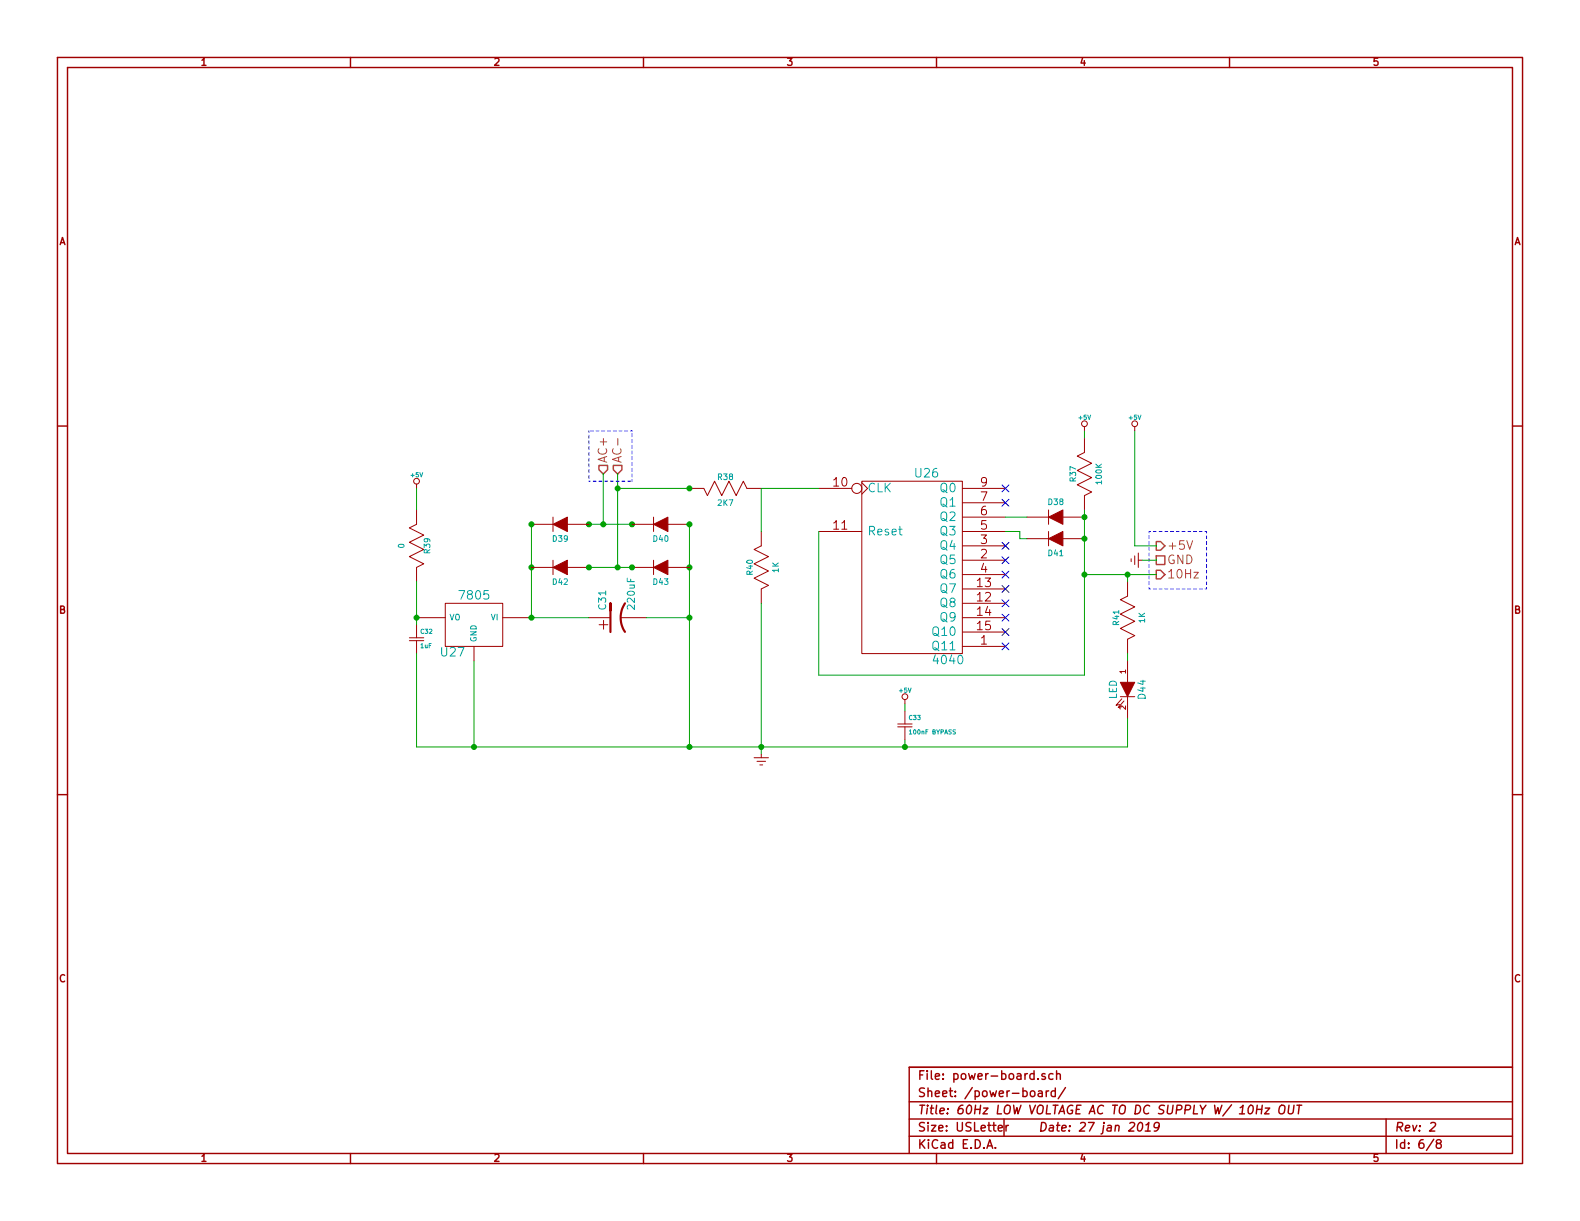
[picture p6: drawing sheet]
EESchema Schematic File Version 2
LIBS:power
LIBS:device
LIBS:transistors
LIBS:conn
LIBS:linear
LIBS:regul
LIBS:74xx
LIBS:cmos4000
LIBS:adc-dac
LIBS:memory
LIBS:xilinx
LIBS:special
LIBS:microcontrollers
LIBS:dsp
LIBS:microchip
LIBS:analog_switches
LIBS:motorola
LIBS:texas
LIBS:intel
LIBS:audio
LIBS:interface
LIBS:digital-audio
LIBS:philips
LIBS:display
LIBS:cypress
LIBS:siliconi
LIBS:opto
LIBS:atmel
LIBS:contrib
LIBS:valves
LIBS:kicad-custom-parts
LIBS:logic-clock-cache
EELAYER 27 0
EELAYER END
$Descr USLetter 11000 8500
encoding utf-8
Sheet 6 8
Title "60Hz LOW VOLTAGE AC TO DC SUPPLY W/ 10Hz OUT"
Date "27 jan 2019"
Rev "2"
Comp ""
Comment1 ""
Comment2 ""
Comment3 ""
Comment4 ""
$EndDescr
Text HLabel 4200 3300 1    60   Input ~ 0
AC+
Text HLabel 4300 3300 1    60   Input ~ 0
AC-
Connection ~ 4100 3650
Connection ~ 4400 3650
Wire Wire Line
	4200 3300 4200 3650
Wire Wire Line
	4100 3650 4400 3650
Connection ~ 4200 3650
Wire Wire Line
	4100 3950 4400 3950
Wire Wire Line
	4300 3300 4300 3950
Connection ~ 4300 3950
Wire Wire Line
	4800 5200 4800 3650
Connection ~ 4800 3950
Wire Wire Line
	3700 3650 3700 4300
$Comp
L CP1 C31
U 1 1
P 4300 4300
F 0 "C31" H 4350 4400 50  0000 L CNN
F 1 "220uF" H 4350 4200 50  0000 L CNN
F 2 "~" H 4300 4300 60  0000 C CNN
F 3 "~" H 4300 4300 60  0000 C CNN
	1    4300 4300
	0    -1   -1   0   
$EndComp
Wire Wire Line
	4500 4300 4800 4300
Connection ~ 4800 4300
Wire Wire Line
	3700 4300 4100 4300
Connection ~ 3700 3950
$Comp
L 7805 U27
U 1 1
P 3300 4350
F 0 "U27" H 3450 4154 60  0000 C CNN
F 1 "7805" H 3300 4550 60  0000 C CNN
F 2 "" H 3300 4350 60  0000 C CNN
F 3 "" H 3300 4350 60  0000 C CNN
	1    3300 4350
	-1   0    0    -1  
$EndComp
Connection ~ 3700 4300
Wire Wire Line
	3300 4600 3300 5200
$Comp
L CSMALL C32
U 1 1
P 2900 4450
F 0 "C32" H 2925 4500 30  0000 L CNN
F 1 "1uF" H 2925 4400 30  0000 L CNN
F 2 "~" H 2900 4450 60  0000 C CNN
F 3 "~" H 2900 4450 60  0000 C CNN
	1    2900 4450
	1    0    0    -1  
$EndComp
Wire Wire Line
	2900 4550 2900 5200
$Comp
L +5V #PWR0148
U 1 1
P 2900 3400
F 0 "#PWR0148" H 2900 3490 20  0001 C CNN
F 1 "+5V" H 2900 3490 30  0000 C CNN
F 2 "" H 2900 3400 60  0000 C CNN
F 3 "" H 2900 3400 60  0000 C CNN
	1    2900 3400
	1    0    0    -1  
$EndComp
Wire Notes Line
	4100 3000 4100 3350
Wire Notes Line
	4100 3350 4400 3350
Wire Notes Line
	4400 3350 4400 3000
Wire Notes Line
	4400 3000 4100 3000
$Comp
L 4040 U26
U 1 1
P 6350 3950
F 0 "U26" H 6450 4600 60  0000 C CNN
F 1 "4040" H 6600 3300 60  0000 C CNN
F 2 "" H 6350 3950 60  0000 C CNN
F 3 "" H 6350 3950 60  0000 C CNN
	1    6350 3950
	1    0    0    -1  
$EndComp
Wire Wire Line
	4800 3400 4300 3400
Connection ~ 4300 3400
$Comp
L USR R38
U 1 1
P 5050 3400
F 0 "R38" V 5130 3400 40  0000 C CNN
F 1 "2K7" V 4950 3400 40  0000 C CNN
F 2 "~" V 4980 3400 30  0000 C CNN
F 3 "~" H 5050 3400 30  0000 C CNN
	1    5050 3400
	0    -1   -1   0   
$EndComp
Connection ~ 4800 3400
$Comp
L USR R40
U 1 1
P 5300 3950
F 0 "R40" V 5380 3950 40  0000 C CNN
F 1 "1K" V 5200 3950 40  0000 C CNN
F 2 "~" V 5230 3950 30  0000 C CNN
F 3 "~" H 5300 3950 30  0000 C CNN
	1    5300 3950
	-1   0    0    1   
$EndComp
Wire Wire Line
	5300 3400 5300 3700
Wire Wire Line
	5300 4200 5300 5250
Wire Wire Line
	5300 3400 5700 3400
$Comp
L CSMALL C33
U 1 1
P 6300 5050
F 0 "C33" H 6325 5100 30  0000 L CNN
F 1 "100nF BYPASS" H 6325 5000 30  0000 L CNN
F 2 "~" H 6300 5050 60  0000 C CNN
F 3 "~" H 6300 5050 60  0000 C CNN
	1    6300 5050
	1    0    0    -1  
$EndComp
$Comp
L +5V #PWR0149
U 1 1
P 6300 4900
F 0 "#PWR0149" H 6300 4990 20  0001 C CNN
F 1 "+5V" H 6300 4990 30  0000 C CNN
F 2 "" H 6300 4900 60  0000 C CNN
F 3 "" H 6300 4900 60  0000 C CNN
	1    6300 4900
	1    0    0    -1  
$EndComp
Wire Wire Line
	6300 4950 6300 4900
Wire Wire Line
	6300 5200 6300 5150
NoConn ~ 7000 3400
NoConn ~ 7000 3500
NoConn ~ 7000 3800
NoConn ~ 7000 3900
NoConn ~ 7000 4000
NoConn ~ 7000 4100
NoConn ~ 7000 4200
NoConn ~ 7000 4300
NoConn ~ 7000 4400
NoConn ~ 7000 4500
$Comp
L DIODE D38
U 1 1
P 7350 3600
F 0 "D38" H 7350 3700 40  0000 C CNN
F 1 "DIODE" H 7350 3500 40  0001 C CNN
F 2 "~" H 7350 3600 60  0000 C CNN
F 3 "~" H 7350 3600 60  0000 C CNN
	1    7350 3600
	-1   0    0    -1  
$EndComp
$Comp
L DIODE D41
U 1 1
P 7350 3750
F 0 "D41" H 7350 3850 40  0000 C CNN
F 1 "DIODE" H 7350 3650 40  0001 C CNN
F 2 "~" H 7350 3750 60  0000 C CNN
F 3 "~" H 7350 3750 60  0000 C CNN
	1    7350 3750
	-1   0    0    1   
$EndComp
Wire Wire Line
	7000 3600 7150 3600
Wire Wire Line
	7000 3700 7100 3700
Wire Wire Line
	7100 3700 7100 3750
Wire Wire Line
	7100 3750 7150 3750
Connection ~ 7550 3750
$Comp
L USR R37
U 1 1
P 7550 3300
F 0 "R37" V 7630 3300 40  0000 C CNN
F 1 "100K" V 7450 3300 40  0000 C CNN
F 2 "~" V 7480 3300 30  0000 C CNN
F 3 "~" H 7550 3300 30  0000 C CNN
	1    7550 3300
	-1   0    0    1   
$EndComp
$Comp
L +5V #PWR0150
U 1 1
P 7550 3000
F 0 "#PWR0150" H 7550 3090 20  0001 C CNN
F 1 "+5V" H 7550 3090 30  0000 C CNN
F 2 "" H 7550 3000 60  0000 C CNN
F 3 "" H 7550 3000 60  0000 C CNN
	1    7550 3000
	1    0    0    -1  
$EndComp
Wire Wire Line
	7550 3000 7550 3050
Connection ~ 7550 3600
$Comp
L +5V #PWR0151
U 1 1
P 7900 3000
F 0 "#PWR0151" H 7900 3090 20  0001 C CNN
F 1 "+5V" H 7900 3090 30  0000 C CNN
F 2 "" H 7900 3000 60  0000 C CNN
F 3 "" H 7900 3000 60  0000 C CNN
	1    7900 3000
	1    0    0    -1  
$EndComp
Text HLabel 8050 3800 2    60   Output ~ 0
+5V
Text HLabel 8050 3900 2    60   UnSpc ~ 0
GND
Wire Wire Line
	7900 3000 7900 3800
Wire Wire Line
	7900 3800 8050 3800
Text HLabel 8050 4000 2    60   Output ~ 0
10Hz
Wire Notes Line
	8000 3700 8000 4100
Wire Notes Line
	8000 4100 8400 4100
Wire Notes Line
	8400 4100 8400 3700
Wire Notes Line
	8400 3700 8000 3700
Wire Wire Line
	7550 3550 7550 4700
Wire Wire Line
	7550 4700 5700 4700
Wire Wire Line
	5700 4700 5700 3700
Wire Wire Line
	7550 4000 8050 4000
Connection ~ 7550 4000
$Comp
L USR R41
U 1 1
P 7850 4300
F 0 "R41" V 7930 4300 40  0000 C CNN
F 1 "1K" V 7750 4300 40  0000 C CNN
F 2 "~" V 7780 4300 30  0000 C CNN
F 3 "~" H 7850 4300 30  0000 C CNN
	1    7850 4300
	-1   0    0    1   
$EndComp
Wire Wire Line
	7850 4000 7850 4050
Connection ~ 7850 4000
$Comp
L LED D44
U 1 1
P 7850 4800
F 0 "D44" H 7850 4900 50  0000 C CNN
F 1 "LED" H 7850 4700 50  0000 C CNN
F 2 "~" H 7850 4800 60  0000 C CNN
F 3 "~" H 7850 4800 60  0000 C CNN
	1    7850 4800
	0    1    1    0   
$EndComp
Wire Wire Line
	7850 4550 7850 4600
Wire Wire Line
	7850 5200 7850 5000
$Comp
L DIODE D43
U 1 1
P 4600 3950
F 0 "D43" H 4600 4050 40  0000 C CNN
F 1 "DIODE" H 4600 3850 40  0001 C CNN
F 2 "~" H 4600 3950 60  0000 C CNN
F 3 "~" H 4600 3950 60  0000 C CNN
	1    4600 3950
	-1   0    0    1   
$EndComp
$Comp
L DIODE D40
U 1 1
P 4600 3650
F 0 "D40" H 4600 3750 40  0000 C CNN
F 1 "DIODE" H 4600 3550 40  0001 C CNN
F 2 "~" H 4600 3650 60  0000 C CNN
F 3 "~" H 4600 3650 60  0000 C CNN
	1    4600 3650
	-1   0    0    1   
$EndComp
$Comp
L DIODE D39
U 1 1
P 3900 3650
F 0 "D39" H 3900 3750 40  0000 C CNN
F 1 "DIODE" H 3900 3550 40  0001 C CNN
F 2 "~" H 3900 3650 60  0000 C CNN
F 3 "~" H 3900 3650 60  0000 C CNN
	1    3900 3650
	-1   0    0    1   
$EndComp
$Comp
L DIODE D42
U 1 1
P 3900 3950
F 0 "D42" H 3900 4050 40  0000 C CNN
F 1 "DIODE" H 3900 3850 40  0001 C CNN
F 2 "~" H 3900 3950 60  0000 C CNN
F 3 "~" H 3900 3950 60  0000 C CNN
	1    3900 3950
	-1   0    0    1   
$EndComp
Connection ~ 4400 3950
Connection ~ 4800 3650
Connection ~ 4100 3950
Connection ~ 3700 3650
$Comp
L USR R39
U 1 1
P 2900 3800
F 0 "R39" V 2980 3800 40  0000 C CNN
F 1 "0" V 2800 3800 40  0000 C CNN
F 2 "~" V 2830 3800 30  0000 C CNN
F 3 "~" H 2900 3800 30  0000 C CNN
	1    2900 3800
	1    0    0    -1  
$EndComp
Wire Wire Line
	2900 4050 2900 4350
Connection ~ 2900 4300
Wire Wire Line
	2900 5200 7850 5200
Connection ~ 6300 5200
Connection ~ 5300 5200
Connection ~ 4800 5200
Connection ~ 3300 5200
$Comp
L USGND #PWR0152
U 1 1
P 5300 5250
F 0 "#PWR0152" H 5300 5250 30  0001 C CNN
F 1 "USGND" H 5300 5180 30  0001 C CNN
F 2 "~" H 5300 5250 60  0000 C CNN
F 3 "~" H 5300 5250 60  0000 C CNN
	1    5300 5250
	1    0    0    -1  
$EndComp
$Comp
L USGND #PWR0153
U 1 1
P 7950 3900
F 0 "#PWR0153" H 7950 3900 30  0001 C CNN
F 1 "USGND" H 7950 3830 30  0001 C CNN
F 2 "~" H 7950 3900 60  0000 C CNN
F 3 "~" H 7950 3900 60  0000 C CNN
	1    7950 3900
	0    1    1    0   
$EndComp
Wire Wire Line
	7950 3900 8050 3900
Wire Wire Line
	2900 3550 2900 3400
$EndSCHEMATC
